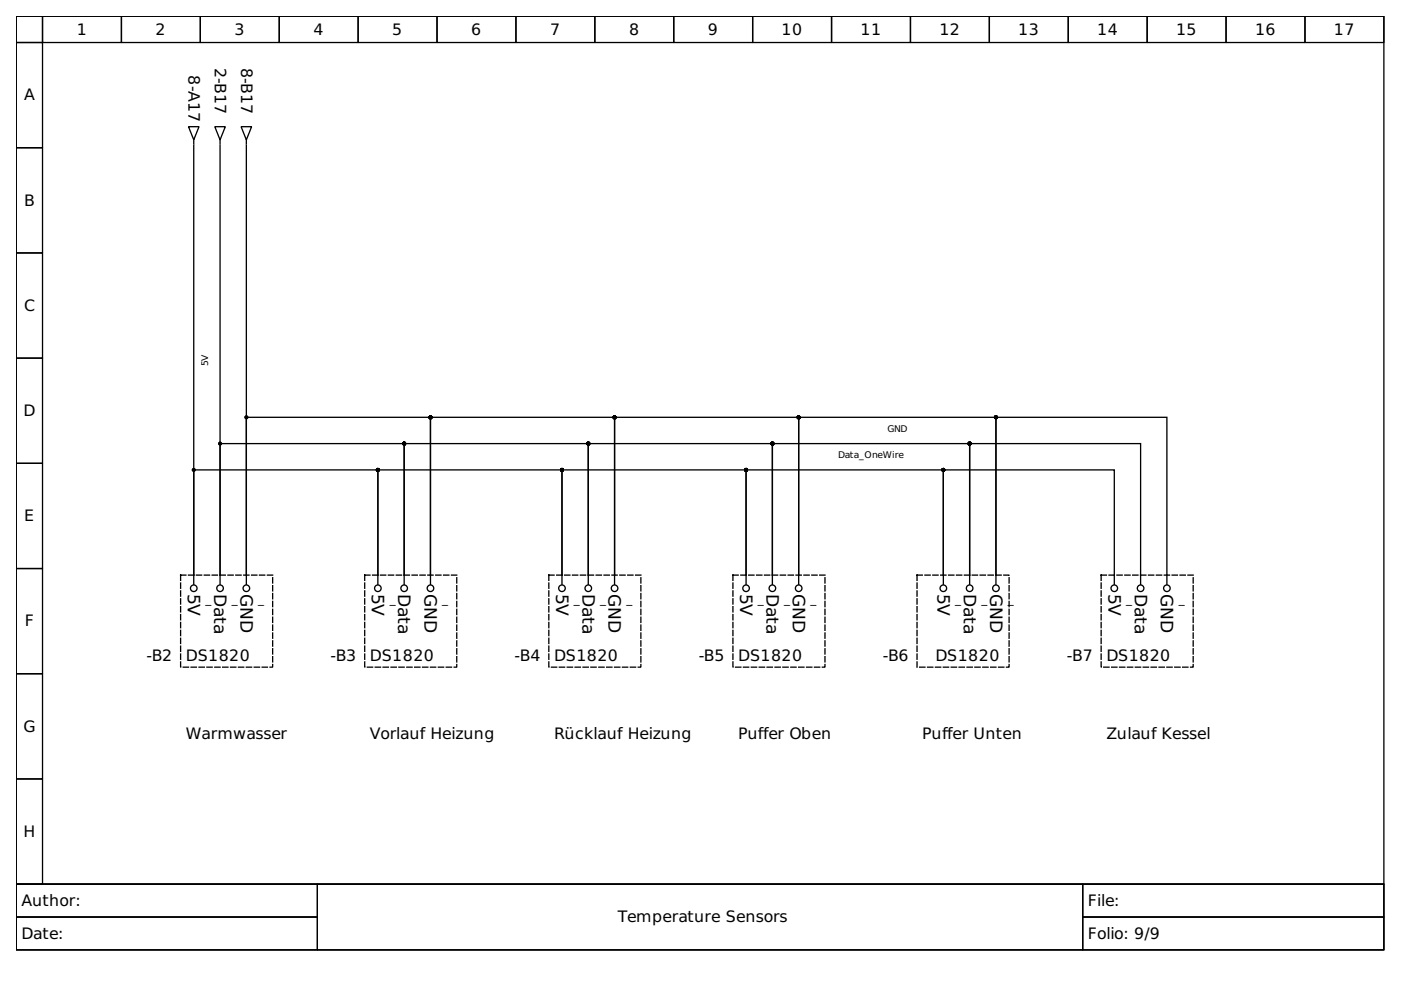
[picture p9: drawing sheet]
<svg xmlns="http://www.w3.org/2000/svg" width="297mm" height="210mm" viewBox="0 0 297 210" stroke-linecap="round" stroke-linejoin="round" font-family="sans-serif">
<g fill="none" stroke="#000" stroke-width=".28">
<path d="M3.4 3.4h290v184.1h-290zM3.4 3.4h5.6v5.6h-5.6zM3.4 9h5.6v22.3h-5.6zM9 3.4h16.7v5.6h-16.7zM25.7 3.4h16.8v5.6h-16.8zM42.5 3.4h16.7v5.6h-16.7zM59.2 3.4h16.7v5.6h-16.7zM75.9 3.4h16.8v5.6h-16.8zM92.7 3.4h16.7v5.6h-16.7zM109.4 3.4h16.7v5.6h-16.7zM126.1 3.4h16.7v5.6h-16.7zM142.8 3.4h16.8v5.6h-16.8z"/>
<path d="M159.6 3.4h16.7v5.6h-16.7zM176.3 3.4h16.7v5.6h-16.7zM193 3.4h16.8v5.6h-16.8zM209.8 3.4h16.7v5.6h-16.7zM226.5 3.4h16.7v5.6h-16.7zM243.2 3.4h16.8v5.6h-16.8zM260 3.4h16.7v5.6h-16.7zM276.7 3.4h16.7v5.6h-16.7zM3.4 31.3h5.6v22.3h-5.6zM40 26.9h2.2l-1.1 2.7zM41.1 30.8v91.1M41.1 29.6v.9"/>
<path d="M45.5 26.9h2.3l-1.1 2.7zM46.7 30.8v91.1M46.7 29.6v.9M51.1 26.9h2.2l-1.1 2.7zM52.2 30.8v91.1M52.2 29.6v.9M3.4 53.6h5.6v22.3h-5.6zM3.4 75.9h5.6v22.3h-5.6zM3.4 98.2h5.6v22.3h-5.6zM3.4 120.5h5.6v22.3h-5.6zM41.1 121.9v-22.3h39v22.3M41.1 121.9v2"/>
<path d="M46.7 121.9v-27.8h39v27.8M46.7 121.9v2M52.2 121.9v-33.4h39.1v33.4M52.2 121.9v2M80.1 121.9v-22.3h39v22.3M80.1 121.9v2M85.7 121.9v-27.8h39v27.8M85.7 121.9v2M91.3 121.9v-33.4h39v33.4M91.3 121.9v2M119.1 121.9v2M119.1 121.9v-22.3h39.1v22.3"/>
<path d="M124.7 121.9v2M124.7 121.9v-27.8h39.1v27.8M130.3 121.9v-33.4h39v33.4M130.3 121.9v2M158.2 121.9v2M158.2 121.9v-22.3h41.8v22.3M163.8 121.9v-27.8h41.8v27.8M163.8 121.9v2M169.3 121.9v-33.4h41.9v33.4M169.3 121.9v2M200 121.9v-22.3h36.3v24.3M200 121.9v2"/>
<path d="M205.6 121.9v-27.8h36.2v29.8M205.6 121.9v2M211.2 121.9v-33.4h36.2v35.4M211.2 121.9v2M3.4 142.8h5.6v22.4h-5.6zM3.4 165.2h5.6v22.3h-5.6zM3.4 187.5h290v13.9h-290z"/>
<circle cx="41.1" cy="124.7" r=".7"/>
<circle cx="46.7" cy="124.7" r=".7"/>
<circle cx="52.2" cy="124.7" r=".7"/>
<circle cx="80.1" cy="124.7" r=".7"/>
<circle cx="85.7" cy="124.7" r=".7"/>
<circle cx="91.3" cy="124.7" r=".7"/>
<circle cx="119.1" cy="124.7" r=".7"/>
<circle cx="124.7" cy="124.7" r=".7"/>
<circle cx="130.3" cy="124.7" r=".7"/>
<circle cx="158.2" cy="124.7" r=".7"/>
<circle cx="163.8" cy="124.7" r=".7"/>
<circle cx="169.3" cy="124.7" r=".7"/>
<circle cx="200" cy="124.7" r=".7"/>
<circle cx="205.6" cy="124.7" r=".7"/>
<circle cx="211.2" cy="124.7" r=".7"/>
<circle cx="236.3" cy="124.7" r=".7"/>
<circle cx="241.8" cy="124.7" r=".7"/>
<circle cx="247.4" cy="124.7" r=".7"/>
</g>
<path d="M3.4 187.5h63.9v6.9h-63.9zM3.4 194.4h63.9v7h-63.9zM67.3 187.5h162.3v13.9h-162.3zM229.6 187.5h63.8v6.9h-63.8zM229.6 194.4h63.8v7h-63.8z" fill="none" stroke="#000" stroke-width=".21"/>
<path d="M38.3 121.9h19.5v19.6h-19.5zM77.3 121.9h19.5v19.6h-19.5zM116.4 121.9h19.5v19.6h-19.5zM155.4 121.9h19.5v19.6h-19.5zM194.4 121.9h19.5v19.6h-19.5zM233.5 121.9h19.5v19.6h-19.5z" fill="none" stroke="#000" stroke-width=".28" stroke-dasharray="1.1 .6"/>
<g fill="#000" stroke="#000" stroke-width=".28">
<circle cx="41.1" cy="99.6" r=".28"/>
<circle cx="46.7" cy="94.1" r=".28"/>
<circle cx="52.2" cy="88.5" r=".28"/>
<circle cx="80.1" cy="99.6" r=".28"/>
<circle cx="85.7" cy="94.1" r=".28"/>
<circle cx="91.3" cy="88.5" r=".28"/>
<circle cx="119.1" cy="99.6" r=".28"/>
<circle cx="124.7" cy="94.1" r=".28"/>
<circle cx="130.3" cy="88.5" r=".28"/>
<circle cx="158.2" cy="99.6" r=".28"/>
<circle cx="163.8" cy="94.1" r=".28"/>
<circle cx="169.3" cy="88.5" r=".28"/>
<circle cx="200" cy="99.6" r=".28"/>
<circle cx="205.6" cy="94.1" r=".28"/>
<circle cx="211.2" cy="88.5" r=".28"/>
</g>
<g font-size="3.6">
<text x="39.8" y="125.8" transform="rotate(90 39.8 125.8)">5V</text>
<text x="45.4" y="125.8" transform="rotate(90 45.4 125.8)">Data</text>
<text x="51" y="125.8" transform="rotate(90 51 125.8)">GND</text>
<text x="78.9" y="125.8" transform="rotate(90 78.9 125.8)">5V</text>
<text x="84.4" y="125.8" transform="rotate(90 84.4 125.8)">Data</text>
<text x="90" y="125.8" transform="rotate(90 90 125.8)">GND</text>
<text x="117.9" y="125.8" transform="rotate(90 117.9 125.8)">5V</text>
<text x="123.5" y="125.8" transform="rotate(90 123.5 125.8)">Data</text>
<text x="129" y="125.8" transform="rotate(90 129 125.8)">GND</text>
<text x="156.9" y="125.8" transform="rotate(90 156.9 125.8)">5V</text>
<text x="162.5" y="125.8" transform="rotate(90 162.5 125.8)">Data</text>
<text x="168.1" y="125.8" transform="rotate(90 168.1 125.8)">GND</text>
<text x="198.8" y="125.8" transform="rotate(90 198.8 125.8)">5V</text>
<text x="204.3" y="125.8" transform="rotate(90 204.3 125.8)">Data</text>
<text x="209.9" y="125.8" transform="rotate(90 209.9 125.8)">GND</text>
<text x="235" y="125.8" transform="rotate(90 235 125.8)">5V</text>
<text x="240.6" y="125.8" transform="rotate(90 240.6 125.8)">Data</text>
<text x="246.1" y="125.8" transform="rotate(90 246.1 125.8)">GND</text>
</g>
<g font-size="3.3">
<text x="16.3" y="7.3">1</text>
<text x="33" y="7.3">2</text>
<text x="49.7" y="7.3">3</text>
<text x="66.5" y="7.3">4</text>
<text x="83.2" y="7.3">5</text>
<text x="99.9" y="7.3">6</text>
<text x="116.6" y="7.3">7</text>
<text x="133.4" y="7.3">8</text>
<text x="150.1" y="7.3">9</text>
<text x="165.7" y="7.3">10</text>
<text x="182.4" y="7.3">11</text>
<text x="199.2" y="7.3">12</text>
<text x="215.9" y="7.3">13</text>
<text x="232.6" y="7.3">14</text>
<text x="249.4" y="7.3">15</text>
<text x="266.1" y="7.3">16</text>
<text x="282.8" y="7.3">17</text>
<text x="40" y="16" transform="rotate(90 40 16)">8-A17</text>
<text x="45.5" y="14.3" transform="rotate(90 45.5 14.3)">2-B17</text>
<text x="51.1" y="14.3" transform="rotate(90 51.1 14.3)">8-B17</text>
<text x="5.1" y="21.3">A</text>
<text x="5.1" y="43.6">B</text>
<text x="5.1" y="65.9">C</text>
<text x="5" y="88.2">D</text>
<text x="5.1" y="110.5">E</text>
<text x="5.3" y="132.8">F</text>
<text x="31" y="140.1">-B2</text>
<text x="39.4" y="140.1">DS1820</text>
<text x="70.1" y="140.1">-B3</text>
<text x="78.4" y="140.1">DS1820</text>
<text x="109.1" y="140.1">-B4</text>
<text x="117.5" y="140.1">DS1820</text>
<text x="148.1" y="140.1">-B5</text>
<text x="156.5" y="140.1">DS1820</text>
<text x="187.2" y="140.1">-B6</text>
<text x="198.3" y="140.1">DS1820</text>
<text x="226.2" y="140.1">-B7</text>
<text x="234.6" y="140.1">DS1820</text>
<text x="5" y="155.1">G</text>
<text x="39.4" y="156.8">Warmwasser</text>
<text x="78.4" y="156.8">Vorlauf Heizung</text>
<text x="117.5" y="156.8">Rücklauf Heizung</text>
<text x="156.5" y="156.8">Puffer Oben</text>
<text x="195.5" y="156.8">Puffer Unten</text>
<text x="234.6" y="156.8">Zulauf Kessel</text>
<text x="5" y="177.4">H</text>
<text x="4.6" y="192.1">Author:</text>
<text x="131" y="195.5">Temperature Sensors</text>
<text x="230.7" y="192.1">File:</text>
<text x="4.6" y="199">Date:</text>
<text x="230.7" y="199">Folio: 9/9</text>
</g>
<g font-size="2.5">
<text x="43.6" y="127.8">_</text>
<text x="49.2" y="127.8">_</text>
<text x="54.7" y="127.8">_</text>
<text x="82.6" y="127.8">_</text>
<text x="93.8" y="127.8">_</text>
<text x="121.7" y="127.8">_</text>
<text x="127.2" y="127.8">_</text>
<text x="132.8" y="127.8">_</text>
<text x="160.7" y="127.8">_</text>
<text x="166.3" y="127.8">_</text>
<text x="171.8" y="127.8">_</text>
<text x="202.5" y="127.8">_</text>
<text x="208.1" y="127.8">_</text>
<text x="213.7" y="127.8">_</text>
<text x="238.8" y="127.8">_</text>
<text x="249.9" y="127.8">_</text>
</g>
<g font-size="2">
<text x="44.1" y="77.6" transform="rotate(-90 44.1 77.6)">5V</text>
<text x="188.2" y="91.5">GND</text>
<text x="177.7" y="97.1">Data_OneWire</text>
</g>
</svg>
